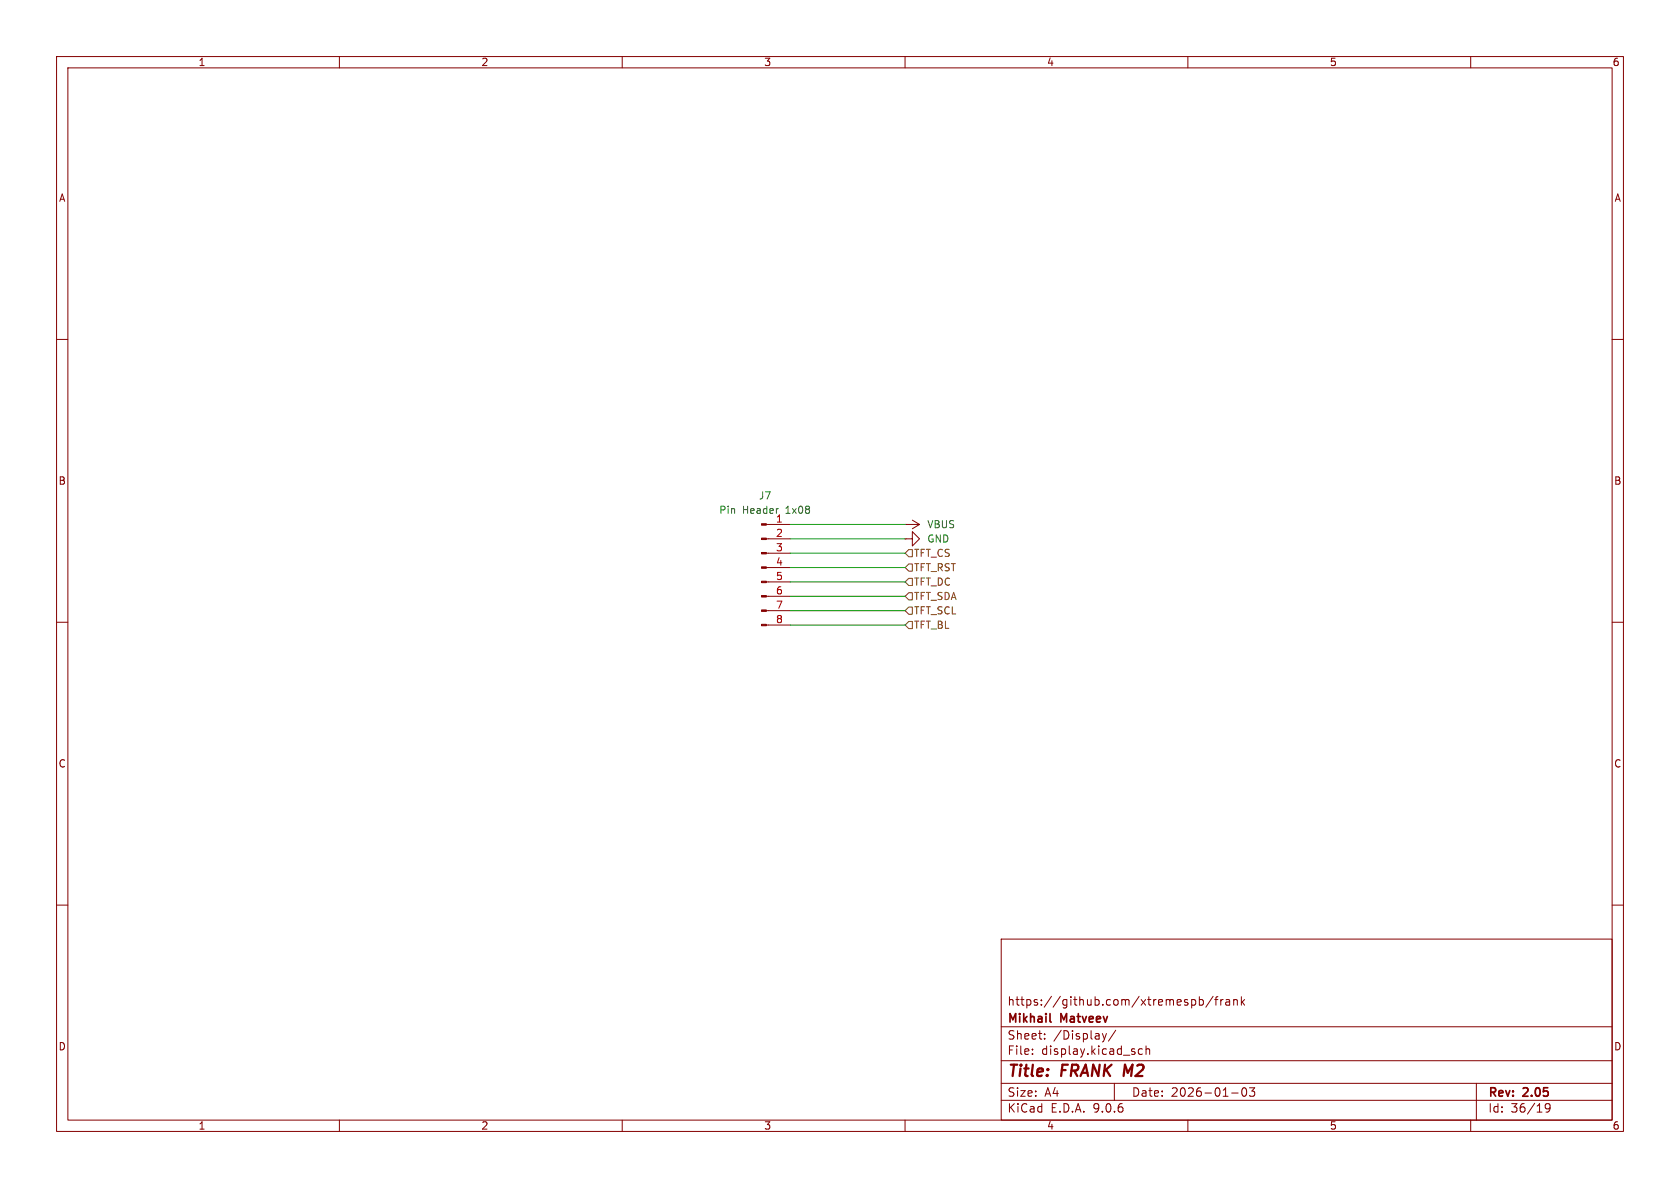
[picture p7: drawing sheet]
<svg xmlns="http://www.w3.org/2000/svg" width="297mm" height="210mm" viewBox="0 0 297 210" stroke-linecap="round" stroke-linejoin="round" font-family="sans-serif">
<g fill="none" stroke="#840000" stroke-width=".18">
<path d="M10 10h277v190h-277zM12 12h273v186h-273zM60 10v2M110 10v2M160 10v2M210 10v2M260 10v2M10 60h2M285 60h2M135.5 92.7h4.2M135.5 95.3h4.2M135.5 97.8h4.2"/>
<path d="M160 95.3h1.3v-1.3l1.3 1.3-1.3 1.2v-1.2M160 95.3h.1M160 92.7h.1M160 92.7h2.6M161.3 91.9l1.3 .8M162.6 92.7l-1.3 .8M10 110h2M135.5 100.3h4.2M135.5 102.9h4.2M135.5 105.4h4.2M135.5 108h4.2M135.5 110.5h4.2"/>
<path d="M285 110h2M10 160h2M177 166h108v32h-108zM210.7 176.8l.4-.1 .3 .3v.4l-.2 .2h-.5M212 176.8l.5-.1 .2 .3v.4l-.1 .2h-.6M212 176.2v1.5M214.5 176.1l-1.3 2M214.7 176.7h.6M215.3 176.2l-.3 .2v1.3M215.8 176.7v1M216.2 176.7l-.2 .1-.2 .2M216.7 176.8h.6l.1 .9"/>
<path d="M217.4 177.1h-.5a.29 .29 0 0 0-.2 .3 .29 .29 0 0 0 .2 .3l.5-.1M218.1 176.8l.2-.1 .4 .1v.9M218.1 176.7v1M219.5 176.2v1.5M219.6 177.1l.4 .6M220 176.7l-.5 .6M285 160h2M60 198v2M110 198v2M160 198v2M177 194.5h108M177 191.5h108"/>
<path d="M177 187.5h108M177 181.5h108M182.5 186.3v.1M182.5 185.5v.1M184.7 183.6v.1M184.7 182.8v.1M194.9 182.7l.3 1M195.2 183.7l-.1 .4-.2 .1M195.6 182.7l-.4 1M197 191.5v3M197.2 182.1l-1.2 2M202 185.5l-.5-.1-.3 .3v.4l.2 .2h.6"/>
<path d="M202.6 185.5l.2-.1 .4 .1v.9M202.6 184.9v1.5M210 198v2M217.7 193.2h1.2M219.7 192.4l.2-.1a.81 .81 0 0 1 .6 .6 .81 .81 0 0 1-.3 .8l-.2 .1a.81 .81 0 0 1-.3-1.4zM220.9 192.3h.9l-.5 .6 .4 .1v.7l-.2 .1h-.4l-.2-.1M260 198v2M261 191.5v6.5M274 195.7l-.3 .3h-.2l-.3-.3 .1-.5 .4-.1 .3 .1a.99 .99 0 0 1-.4 1.4h-.3"/>
</g>
<path d="M185.6 180.5l.2 .2" fill="none" stroke="#840000" stroke-width=".3"/>
<g fill="#840000" stroke="#840000" stroke-width=".18">
<path d="M134.6 92.6h.9v.2h-.9z"/>
<path d="M134.6 95.1h.9v.3h-.9z"/>
<path d="M134.6 97.7h.9v.2h-.9z"/>
<path d="M134.6 100.2h.9v.3h-.9z"/>
<path d="M134.6 102.7h.9v.3h-.9z"/>
<path d="M134.6 105.3h.9v.2h-.9z"/>
<path d="M134.6 107.8h.9v.3h-.9z"/>
<path d="M134.6 110.4h.9v.2h-.9z"/>
</g>
<path d="M160.7 97.2h.6v1.2h-.6l-.7-.6zM160.7 99.7h.6v1.3h-.6l-.7-.7zM160.7 109.9h.6v1.2h-.6l-.7-.6zM160.7 107.3h.6v1.3h-.6l-.7-.6zM160.7 102.2h.6v1.3h-.6l-.7-.6zM160.7 104.8h.6v1.2h-.6l-.7-.6z" fill="none" stroke="#725600" stroke-width=".18"/>
<path d="M139.7 97.8h20.3M139.7 92.7h20.3M139.7 95.3h20.3M139.7 100.3h20.3M139.7 102.9h20.3M139.7 110.5h20.3M139.7 105.4h20.3M139.7 108h20.3" fill="none" stroke="#009600" stroke-width=".18"/>
<g font-size="2.8" fill="#840000">
<text x="178" y="190.9">Title:</text>
<text x="187.7" y="190.9">FRANK M2</text>
</g>
<g font-size="2.1" fill="#840000">
<text x="178" y="178">https://github.com/xtremespb/frank</text>
<text x="178" y="184">Sheet:</text>
<text x="178" y="181.2">Mikhail</text>
<text x="186.2" y="184">/Display/</text>
<text x="187.6" y="181.2">Matveev</text>
<text x="178" y="186.7">File:</text>
<text x="184.1" y="186.7">display.kicad_sch</text>
<text x="178" y="196.9">KiCad</text>
<text x="178" y="194.1">Size:</text>
<text x="184.7" y="194.1">A4</text>
<text x="185.7" y="196.9">E.D.A.</text>
<text x="193.3" y="196.9">9.0.6</text>
<text x="200" y="194.1">Date:</text>
<text x="207" y="194.1">2026-01-03</text>
<text x="263" y="194.3">Rev:</text>
<text x="263" y="196.9">Id:</text>
<text x="267.1" y="196.9">36/19</text>
<text x="269.4" y="194.3">2.05</text>
</g>
<g font-size="1.8" fill="#840000">
<text x="35" y="11.9">1</text>
<text x="85" y="11.9">2</text>
<text x="135" y="11.9">3</text>
<text x="185" y="11.9">4</text>
<text x="235" y="11.9">5</text>
<text x="285" y="11.9">6</text>
<text x="10.3" y="35.9">A</text>
<text x="285.3" y="35.9">A</text>
<text x="10.3" y="85.9">B</text>
<text x="285.3" y="85.9">B</text>
<text x="10.3" y="135.9">C</text>
<text x="285.3" y="135.9">C</text>
<text x="10.3" y="185.9">D</text>
<text x="285.3" y="185.9">D</text>
<text x="35" y="199.9">1</text>
<text x="85" y="199.9">2</text>
<text x="135" y="199.9">3</text>
<text x="185" y="199.9">4</text>
<text x="235" y="199.9">5</text>
<text x="285" y="199.9">6</text>
</g>
<g font-size="1.8" fill="#006464">
<text x="134.1" y="88.5">J7</text>
<text x="127" y="91">Pin</text>
<text x="131.2" y="91">Header</text>
<text x="139" y="91">1x08</text>
<text x="163.8" y="93.6">VBUS</text>
<text x="163.8" y="96.1">GND</text>
</g>
<g font-size="1.8" fill="#a90000">
<text x="137.1" y="92.5">1</text>
<text x="137.1" y="95">2</text>
<text x="137.1" y="97.5">3</text>
<text x="137.1" y="100.1">4</text>
<text x="137.1" y="102.6">5</text>
<text x="137.1" y="105.2">6</text>
<text x="137.1" y="107.7">7</text>
<text x="137.1" y="110.2">8</text>
</g>
<g font-size="1.8" fill="#725600">
<text x="161.5" y="98.7">TFT_CS</text>
<text x="161.5" y="101.2">TFT_RST</text>
<text x="161.5" y="103.7">TFT_DC</text>
<text x="161.5" y="106.3">TFT_SDA</text>
<text x="161.5" y="111.4">TFT_BL</text>
<text x="161.5" y="108.8">TFT_SCL</text>
</g>
</svg>
